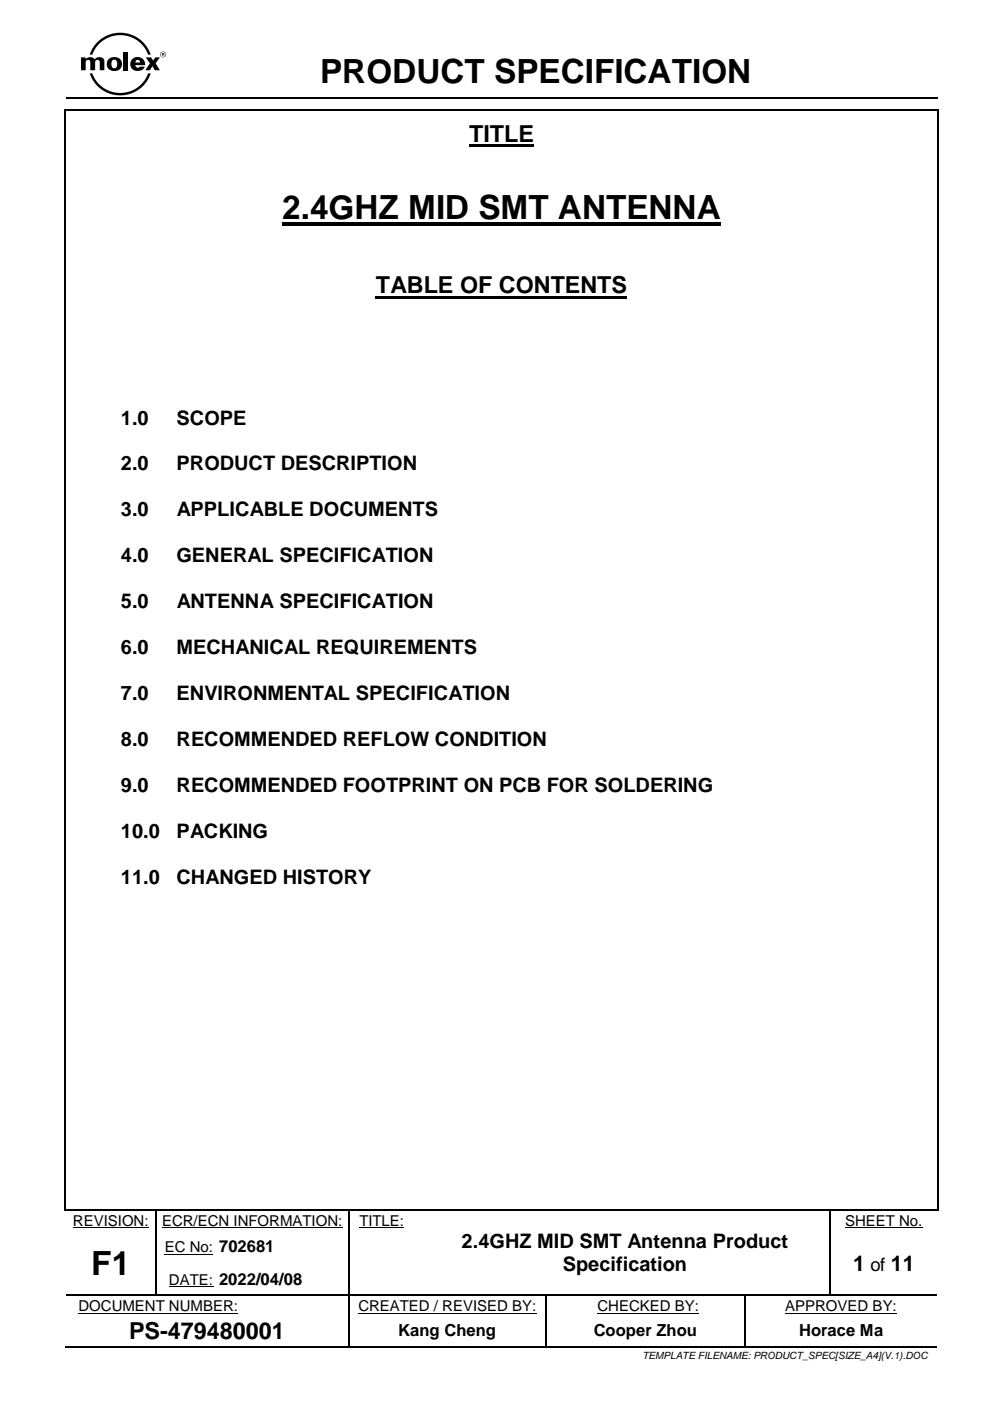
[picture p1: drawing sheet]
<svg xmlns="http://www.w3.org/2000/svg" width="210mm" height="297mm" viewBox="0 0 210 297" stroke-linecap="round" stroke-linejoin="round" font-family="sans-serif">
<path d="M13.8 23.5v232.7M14 20.9h184.7M14 23.3h184.7M198.8 23.5v232.7M14 256.4h184.7M73.9 279.2v6.1M115.8 279.2v6.1M14 285.5h59.8M74.1 285.5h41.5M115.9 285.5h41.8M158 285.5h40.7" fill="none" stroke="#000" stroke-width=".34"/>
<path d="M15.5 260.2h16M16.6 278.3h33.9M34.3 260.2h38.3M34.9 265.8h10.3M35.8 272.7h9.4M76 278.3h37.7M76.2 260.2h9.5M126.6 278.3h21.6M166.4 278.3h23.7M179.1 260.2h16.5" fill="none" stroke="#000" stroke-width=".21"/>
<g fill="#000">
<path d="M17.2 12.2h1v.3a1.29 1.29 0 0 1 1.9 .1 1.16 1.16 0 0 1 2 .2v2.1h-1v-1.7a.49 .49 0 0 0-.4-.5 .49 .49 0 0 0-.5 .5v1.7h-1.1v-1.7a.49 .49 0 0 0-.4-.5 .49 .49 0 0 0-.5 .5v1.7h-1z" fill-rule="evenodd"/>
<path d="M23.9 12.8l.1-.1a.73 .73 0 0 1 .8 .3 .73 .73 0 0 1 0 .8 .65 .65 0 0 1-.7 .7 .65 .65 0 0 1-.5-1zM23 12.6a1.57 1.57 0 0 0 0 2 1.57 1.57 0 0 0 2 .3 1.53 1.53 0 0 0 .7-2.1 1.53 1.53 0 0 0-2.1-.6z" fill-rule="evenodd"/>
<path d="M20.6 8.9a6.8 6.8 0 0 1 11.3 2.7h-.5a6.3 6.3 0 0 0-5.9-4.2 6.3 6.3 0 0 0-5.9 4.2h-.6l.7-1.4z" fill-rule="evenodd"/>
<path d="M26.2 11h1v3.9h-1z" fill-rule="evenodd"/>
<path d="M28 12.6a1.56 1.56 0 0 0 0 2.1 1.56 1.56 0 0 0 2.1 .1l.6-.7h-1.1a.51 .51 0 0 1-.5 .2 .51 .51 0 0 1-.4-.5h2.1a1.62 1.62 0 0 0-1-1.6 1.62 1.62 0 0 0-1.8 .4zM28.9 12.8l.3-.1a.49 .49 0 0 1 .5 .5h-1z" fill-rule="evenodd"/>
<path d="M19 15.6h.6a6.3 6.3 0 0 0 5.9 4.1 6.3 6.3 0 0 0 5.9-4.1h.5a6.8 6.8 0 0 1-6.4 4.6 6.8 6.8 0 0 1-6.5-4.6z" fill-rule="evenodd"/>
<path d="M30.9 12.2h1.1l.4 .6 .5-.6h1l-.9 1.2 .9 1.5h-1.1l-.5-.9-.5 .9h-1l1-1.5z" fill-rule="evenodd"/>
<path d="M33.9 11.5a.65 .65 0 0 1 1.3 0 .65 .65 0 0 1-1.3 0zM34 11.5a.55 .55 0 0 0 1.1 0 .55 .55 0 0 0-1.1 0z" fill-rule="evenodd"/>
<path d="M34.4 11.3l.3 .2h-.3zM34.3 11.2v.6h.1v-.2l.5 .2-.1-.5z" fill-rule="evenodd"/>
<path d="M13.6 23.1h.4v.4h-.4z" fill-rule="evenodd"/>
<path d="M13.6 23.1h.4v.4h-.4z" fill-rule="evenodd"/>
<path d="M99.5 30.7h13.7v.5h-13.7z" fill-rule="evenodd"/>
<path d="M198.7 23.1h.3v.4h-.3z" fill-rule="evenodd"/>
<path d="M198.7 23.1h.3v.4h-.3z" fill-rule="evenodd"/>
<path d="M59.8 47.1h93v.8h-93z" fill-rule="evenodd"/>
<path d="M79.7 62.7h53.2v.5h-53.2z" fill-rule="evenodd"/>
<path d="M13.6 256.2h.4v.4h-.4z" fill-rule="evenodd"/>
<path d="M13.6 256.2h.4v.4h-.4z" fill-rule="evenodd"/>
<path d="M33 256.6h.2v.2h-.2z" fill-rule="evenodd"/>
<path d="M33 256.2h.3v.4h-.3z" fill-rule="evenodd"/>
<path d="M73.8 256.6h.3v.2h-.3z" fill-rule="evenodd"/>
<path d="M73.8 256.2h.3v.4h-.3z" fill-rule="evenodd"/>
<path d="M89 256.2h.3v.4h-.3z" fill-rule="evenodd"/>
<path d="M175.8 256.6h.3v.2h-.3z" fill-rule="evenodd"/>
<path d="M175.8 256.2h.3v.4h-.3z" fill-rule="evenodd"/>
<path d="M198.7 256.2h.3v.4h-.3z" fill-rule="evenodd"/>
<path d="M198.7 256.2h.3v.4h-.3z" fill-rule="evenodd"/>
<path d="M33 260.6h.2v.9h-.2z" fill-rule="evenodd"/>
<path d="M33 267.5h.2v.9h-.2z" fill-rule="evenodd"/>
<path d="M33 274.4h.2v.2h-.2z" fill-rule="evenodd"/>
<path d="M45.2 274.4h.2v.2h-.2z" fill-rule="evenodd"/>
<path d="M73.8 278.7h.3v.5h-.3z" fill-rule="evenodd"/>
<path d="M73.8 260.6h.3v.9h-.3z" fill-rule="evenodd"/>
<path d="M73.8 267.5h.3v.9h-.3z" fill-rule="evenodd"/>
<path d="M73.8 274.4h.3v.5h-.3z" fill-rule="evenodd"/>
<path d="M89 274.4h.3v.2h-.3z" fill-rule="evenodd"/>
<path d="M115.6 278.7h.3v.5h-.3z" fill-rule="evenodd"/>
<path d="M115.6 274.6h.3v.3h-.3z" fill-rule="evenodd"/>
<path d="M115.6 274.4h.3v.2h-.3z" fill-rule="evenodd"/>
<path d="M157.7 274.6h.2v.3h-.2z" fill-rule="evenodd"/>
<path d="M157.7 274.4h.2v.2h-.2z" fill-rule="evenodd"/>
<path d="M157.7 278.7h.2v.5h-.2z" fill-rule="evenodd"/>
<path d="M175.8 260.6h.3v.9h-.3z" fill-rule="evenodd"/>
<path d="M175.8 267.5h.3v.9h-.3z" fill-rule="evenodd"/>
<path d="M175.8 274.4h.3v.2h-.3z" fill-rule="evenodd"/>
<path d="M73.8 285.3h.3v.3h-.3z" fill-rule="evenodd"/>
<path d="M115.6 285.3h.3v.3h-.3z" fill-rule="evenodd"/>
<path d="M157.7 285.3h.3v.3h-.3z" fill-rule="evenodd"/>
</g>
<g fill="none" stroke="#000" stroke-width=".25">
<path d="M33.1 256.8v3.8M73.9 256.8v3.8M175.9 256.8v3.8M14 274.5h19M33.1 261.5v6M33.1 268.4v6M33.2 274.5h12M45.4 274.5h28.4M73.9 261.5v6M73.9 268.4v6M73.9 274.9v3.8M74.1 274.5h14.9"/>
<path d="M89.3 274.5h26.3M115.8 274.9v3.8M115.9 274.5h41.8M157.8 274.9v3.8M157.8 279.2v6.1M157.9 274.5h17.9M175.9 261.5v6M175.9 268.4v6M176.1 274.5h22.6"/>
</g>
<g font-size="7.1">
<text x="67.8" y="17.7">PRODUCT SPECIFICATION</text>
<text x="59.8" y="46.4">2.4GHZ MID SMT ANTENNA</text>
<text x="19.3" y="270.2">F1</text>
</g>
<g font-size="5">
<text x="99.5" y="30.1">TITLE</text>
<text x="79.7" y="62.2">TABLE OF CONTENTS</text>
<text x="27.4" y="283.8">PS-479480001</text>
</g>
<g font-size="4.6">
<text x="180.8" y="269.3">1</text>
<text x="188.8" y="269.3">11</text>
</g>
<g font-size="4.2">
<text x="25.6" y="90">1.0</text>
<text x="37.4" y="90">SCOPE</text>
<text x="25.6" y="99.7">2.0</text>
<text x="37.4" y="99.7">PRODUCT DESCRIPTION</text>
<text x="25.6" y="109.4">3.0</text>
<text x="37.5" y="109.4">APPLICABLE DOCUMENTS</text>
<text x="25.6" y="119.2">4.0</text>
<text x="37.4" y="119.2">GENERAL SPECIFICATION</text>
<text x="25.6" y="128.9">5.0</text>
<text x="37.5" y="128.9">ANTENNA SPECIFICATION</text>
<text x="25.6" y="138.7">6.0</text>
<text x="37.4" y="138.7">MECHANICAL REQUIREMENTS</text>
<text x="25.6" y="148.4">7.0</text>
<text x="37.4" y="148.4">ENVIRONMENTAL SPECIFICATION</text>
<text x="25.6" y="158.1">8.0</text>
<text x="37.4" y="158.1">RECOMMENDED REFLOW CONDITION</text>
<text x="25.6" y="167.9">9.0</text>
<text x="37.4" y="167.9">RECOMMENDED FOOTPRINT ON PCB FOR SOLDERING</text>
<text x="25.6" y="177.6">10.0</text>
<text x="37.4" y="177.6">PACKING</text>
<text x="25.6" y="187.3">11.0</text>
<text x="37.4" y="187.3">CHANGED HISTORY</text>
<text x="97.8" y="264.4">2.4GHZ MID SMT Antenna Product</text>
<text x="119.3" y="269.3">Specification</text>
</g>
<text font-size="3.9" x="184.5" y="269.3">of</text>
<g font-size="3.5">
<text x="84.4" y="283.2">Kang Cheng</text>
<text x="125.8" y="283.2">Cooper Zhou</text>
<text x="169.4" y="283.2">Horace Ma</text>
</g>
<g font-size="3.2">
<text x="15.5" y="259.8">REVISION:</text>
<text x="34.3" y="259.8">ECR/ECN INFORMATION:</text>
<text x="76.2" y="259.8">TITLE:</text>
<text x="179.1" y="259.8">SHEET No.</text>
<text x="34.9" y="265.3">EC No: 702681</text>
<text x="35.8" y="272.2">DATE: 2022/04/08</text>
<text x="16.6" y="277.8">DOCUMENT NUMBER:</text>
<text x="76" y="277.8">CREATED / REVISED BY:</text>
<text x="126.6" y="277.8">CHECKED BY:</text>
<text x="166.4" y="277.8">APPROVED BY:</text>
</g>
<text font-size="2.1" x="136.2" y="288.1">TEMPLATE FILENAME: PRODUCT_SPEC[SIZE_A4](V.1).DOC</text>
</svg>
